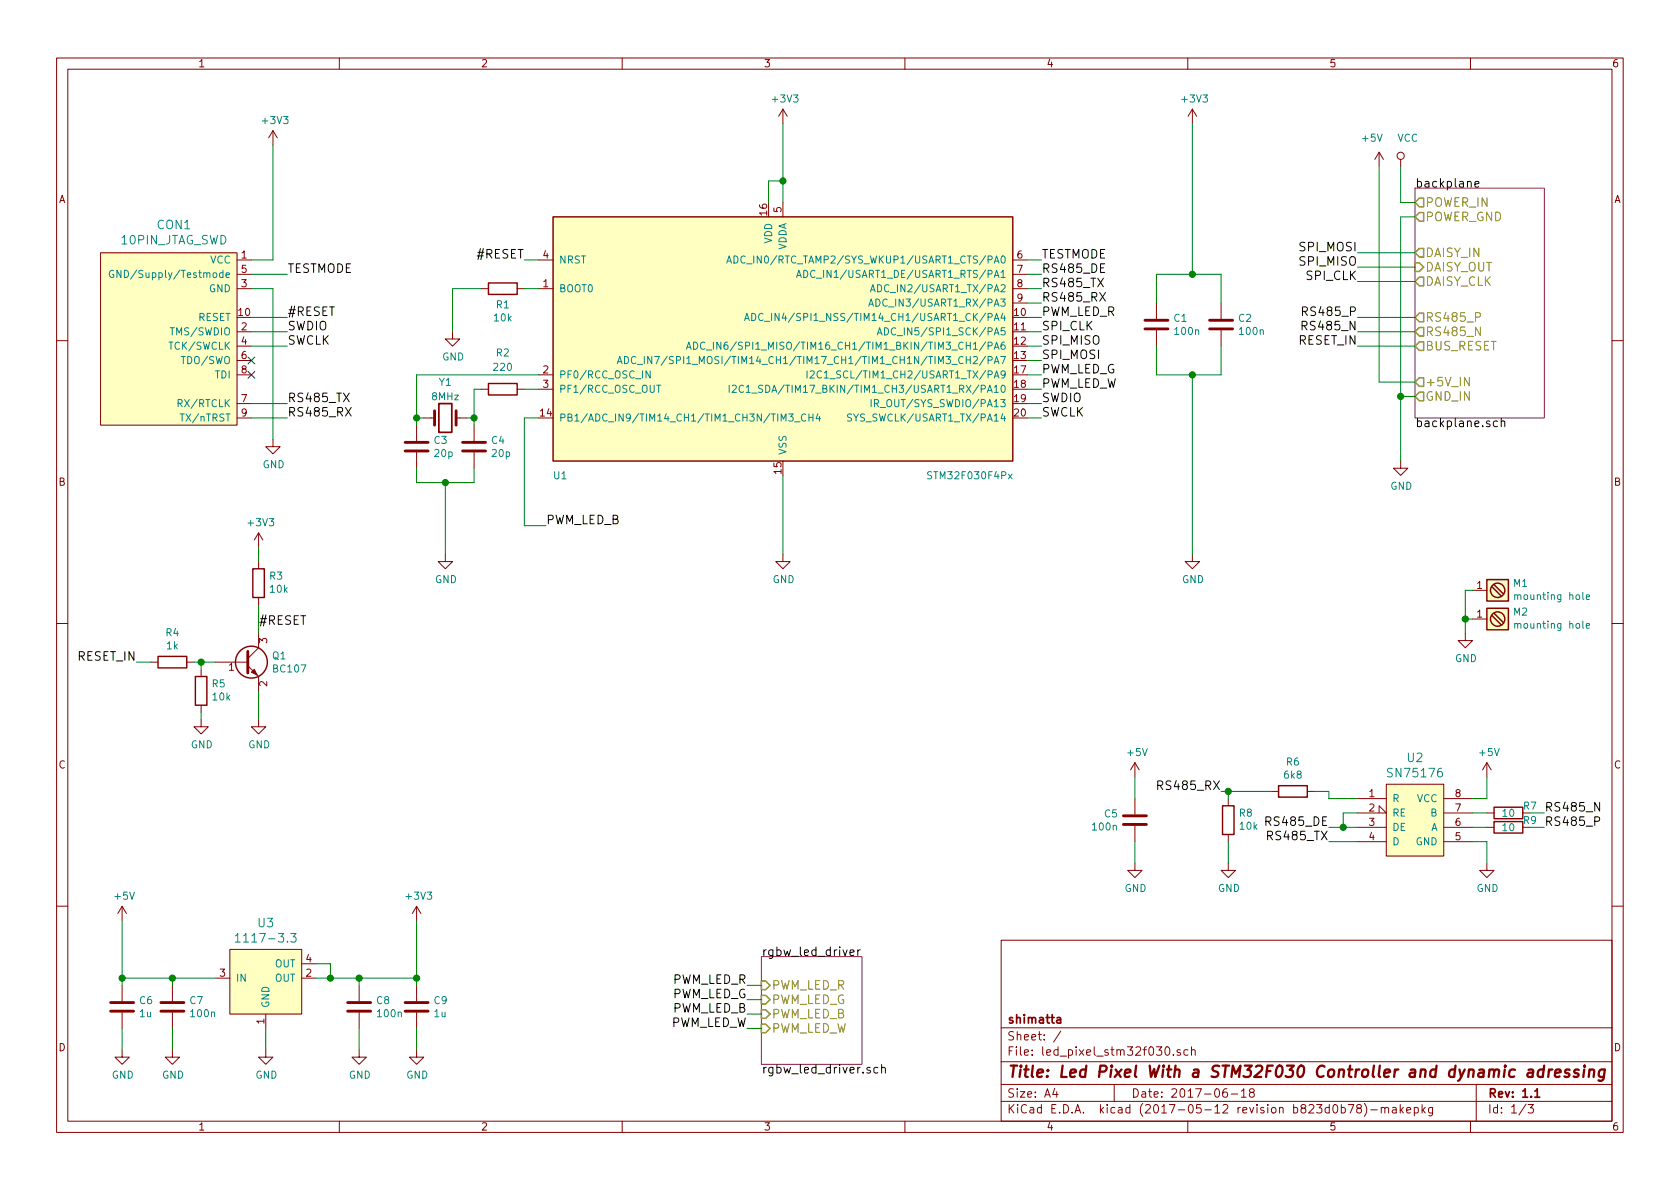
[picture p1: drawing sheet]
EESchema Schematic File Version 4
LIBS:led_pixel_stm32f030_cree-cache
EELAYER 29 0
EELAYER END
$Descr A4 11693 8268
encoding utf-8
Sheet 1 3
Title "Led Pixel With a STM32F030 Controller and dynamic adressing"
Date "2017-06-18"
Rev "1.1"
Comp "shimatta"
Comment1 ""
Comment2 ""
Comment3 ""
Comment4 ""
$EndDescr
$Comp
L device:C C7
U 1 1
P 1200 7000
F 0 "C7" H 1315 7046 50  0000 L CNN
F 1 "100n" H 1315 6955 50  0000 L CNN
F 2 "Capacitors_SMD:C_0603_HandSoldering" H 1238 6850 50  0001 C CNN
F 3 "" H 1200 7000 50  0000 C CNN
	1    1200 7000
	1    0    0    -1  
$EndComp
$Comp
L device:C C6
U 1 1
P 850 7000
F 0 "C6" H 965 7046 50  0000 L CNN
F 1 "1u" H 965 6955 50  0000 L CNN
F 2 "Capacitors_SMD:C_0603_HandSoldering" H 888 6850 50  0001 C CNN
F 3 "" H 850 7000 50  0000 C CNN
	1    850  7000
	1    0    0    -1  
$EndComp
$Comp
L device:C C8
U 1 1
P 2500 7000
F 0 "C8" H 2615 7046 50  0000 L CNN
F 1 "100n" H 2615 6955 50  0000 L CNN
F 2 "Capacitors_SMD:C_0603_HandSoldering" H 2538 6850 50  0001 C CNN
F 3 "" H 2500 7000 50  0000 C CNN
	1    2500 7000
	1    0    0    -1  
$EndComp
$Comp
L device:C C9
U 1 1
P 2900 7000
F 0 "C9" H 3015 7046 50  0000 L CNN
F 1 "1u" H 3015 6955 50  0000 L CNN
F 2 "Capacitors_SMD:C_0603_HandSoldering" H 2938 6850 50  0001 C CNN
F 3 "" H 2900 7000 50  0000 C CNN
	1    2900 7000
	1    0    0    -1  
$EndComp
$Comp
L power:GND #PWR01
U 1 1
P 850 7300
F 0 "#PWR01" H 850 7050 50  0001 C CNN
F 1 "GND" H 855 7127 50  0000 C CNN
F 2 "" H 850 7300 50  0000 C CNN
F 3 "" H 850 7300 50  0000 C CNN
	1    850  7300
	1    0    0    -1  
$EndComp
$Comp
L power:GND #PWR02
U 1 1
P 1200 7300
F 0 "#PWR02" H 1200 7050 50  0001 C CNN
F 1 "GND" H 1205 7127 50  0000 C CNN
F 2 "" H 1200 7300 50  0000 C CNN
F 3 "" H 1200 7300 50  0000 C CNN
	1    1200 7300
	1    0    0    -1  
$EndComp
$Comp
L power:GND #PWR03
U 1 1
P 1850 7300
F 0 "#PWR03" H 1850 7050 50  0001 C CNN
F 1 "GND" H 1855 7127 50  0000 C CNN
F 2 "" H 1850 7300 50  0000 C CNN
F 3 "" H 1850 7300 50  0000 C CNN
	1    1850 7300
	1    0    0    -1  
$EndComp
$Comp
L power:GND #PWR04
U 1 1
P 2500 7300
F 0 "#PWR04" H 2500 7050 50  0001 C CNN
F 1 "GND" H 2505 7127 50  0000 C CNN
F 2 "" H 2500 7300 50  0000 C CNN
F 3 "" H 2500 7300 50  0000 C CNN
	1    2500 7300
	1    0    0    -1  
$EndComp
$Comp
L power:GND #PWR05
U 1 1
P 2900 7300
F 0 "#PWR05" H 2900 7050 50  0001 C CNN
F 1 "GND" H 2905 7127 50  0000 C CNN
F 2 "" H 2900 7300 50  0000 C CNN
F 3 "" H 2900 7300 50  0000 C CNN
	1    2900 7300
	1    0    0    -1  
$EndComp
Text Label 8500 5500 2    60   ~ 0
RS485_RX
Text Label 9250 5850 2    60   ~ 0
RS485_TX
Text Label 9250 5750 2    60   ~ 0
RS485_DE
$Comp
L power:+5V #PWR06
U 1 1
P 10350 5400
F 0 "#PWR06" H 10350 5250 50  0001 C CNN
F 1 "+5V" H 10365 5573 50  0000 C CNN
F 2 "" H 10350 5400 50  0000 C CNN
F 3 "" H 10350 5400 50  0000 C CNN
	1    10350 5400
	1    0    0    -1  
$EndComp
$Comp
L power:GND #PWR07
U 1 1
P 10350 6000
F 0 "#PWR07" H 10350 5750 50  0001 C CNN
F 1 "GND" H 10355 5827 50  0000 C CNN
F 2 "" H 10350 6000 50  0000 C CNN
F 3 "" H 10350 6000 50  0000 C CNN
	1    10350 6000
	1    0    0    -1  
$EndComp
$Comp
L device:R R9
U 1 1
P 10500 5750
F 0 "R9" V 10450 5900 50  0000 C CNN
F 1 "10" V 10500 5750 50  0000 C CNN
F 2 "Resistors_SMD:R_0603_HandSoldering" V 10430 5750 50  0001 C CNN
F 3 "" H 10500 5750 50  0000 C CNN
	1    10500 5750
	0    1    1    0   
$EndComp
$Comp
L device:R R7
U 1 1
P 10500 5650
F 0 "R7" V 10450 5800 50  0000 C CNN
F 1 "10" V 10500 5650 50  0000 C CNN
F 2 "Resistors_SMD:R_0603_HandSoldering" V 10430 5650 50  0001 C CNN
F 3 "" H 10500 5650 50  0000 C CNN
	1    10500 5650
	0    1    1    0   
$EndComp
$Comp
L device:C C5
U 1 1
P 7900 5700
F 0 "C5" H 7786 5746 50  0000 R CNN
F 1 "100n" H 7786 5655 50  0000 R CNN
F 2 "Capacitors_SMD:C_0603_HandSoldering" H 7938 5550 50  0001 C CNN
F 3 "" H 7900 5700 50  0000 C CNN
	1    7900 5700
	1    0    0    -1  
$EndComp
$Comp
L power:+5V #PWR08
U 1 1
P 7900 5400
F 0 "#PWR08" H 7900 5250 50  0001 C CNN
F 1 "+5V" H 7915 5573 50  0000 C CNN
F 2 "" H 7900 5400 50  0000 C CNN
F 3 "" H 7900 5400 50  0000 C CNN
	1    7900 5400
	1    0    0    -1  
$EndComp
$Comp
L power:GND #PWR09
U 1 1
P 7900 6000
F 0 "#PWR09" H 7900 5750 50  0001 C CNN
F 1 "GND" H 7905 5827 50  0000 C CNN
F 2 "" H 7900 6000 50  0000 C CNN
F 3 "" H 7900 6000 50  0000 C CNN
	1    7900 6000
	1    0    0    -1  
$EndComp
$Comp
L proz_interface:SN75176 U2
U 1 1
P 9600 5950
F 0 "U2" H 9850 6637 60  0000 C CNN
F 1 "SN75176" H 9850 6531 60  0000 C CNN
F 2 "Power_Integrations:SO-8" H 9600 5950 60  0001 C CNN
F 3 "" H 9600 5950 60  0000 C CNN
	1    9600 5950
	1    0    0    -1  
$EndComp
$Comp
L proz_connectors:10PIN_JTAG_SWD CON1
U 1 1
P 1500 2350
F 0 "CON1" H 1211 3147 60  0000 C CNN
F 1 "10PIN_JTAG_SWD" H 1211 3041 60  0000 C CNN
F 2 "proz_connectors:TC2050-IDC" H 1500 2350 60  0001 C CNN
F 3 "" H 1500 2350 60  0001 C CNN
	1    1500 2350
	1    0    0    -1  
$EndComp
$Comp
L proz_regulators:1117 U3
U 1 1
P 1850 6800
F 0 "U3" H 1850 7187 60  0000 C CNN
F 1 "1117-3.3" H 1850 7081 60  0000 C CNN
F 2 "TO_SOT_Packages_SMD:SOT-223" H 1600 6550 60  0001 C CNN
F 3 "" H 1600 6550 60  0000 C CNN
	1    1850 6800
	1    0    0    -1  
$EndComp
$Sheet
S 5300 6650 700  750 
U 58FD6443
F0 "rgbw_led_driver" 60
F1 "rgbw_led_driver.sch" 60
F2 "PWM_LED_R" I L 5300 6850 60 
F3 "PWM_LED_G" I L 5300 6950 60 
F4 "PWM_LED_B" I L 5300 7050 60 
F5 "PWM_LED_W" I L 5300 7150 60 
$EndSheet
$Comp
L stm32:STM32F030F4Px U1
U 1 1
P 5450 2400
F 0 "U1" H 3900 1500 50  0000 C CNN
F 1 "STM32F030F4Px" H 6750 1500 50  0000 C CNN
F 2 "Housings_SSOP:TSSOP-20_4.4x6.5mm_Pitch0.65mm" H 7050 3275 50  0001 R TNN
F 3 "" H 5450 2400 50  0001 C CNN
	1    5450 2400
	1    0    0    -1  
$EndComp
$Comp
L device:Crystal Y1
U 1 1
P 3100 2900
F 0 "Y1" H 3100 3150 50  0000 C CNN
F 1 "8MHz" H 3100 3050 50  0000 C CNN
F 2 "Crystals:Crystal_SMD_HC49-SD" H 3100 2900 50  0001 C CNN
F 3 "" H 3100 2900 50  0001 C CNN
	1    3100 2900
	1    0    0    -1  
$EndComp
$Comp
L device:C C4
U 1 1
P 3300 3100
F 0 "C4" H 3415 3146 50  0000 L CNN
F 1 "20p" H 3415 3055 50  0000 L CNN
F 2 "Capacitors_SMD:C_0603_HandSoldering" H 3338 2950 50  0001 C CNN
F 3 "" H 3300 3100 50  0001 C CNN
	1    3300 3100
	1    0    0    -1  
$EndComp
$Comp
L device:C C3
U 1 1
P 2900 3100
F 0 "C3" H 3015 3146 50  0000 L CNN
F 1 "20p" H 3015 3055 50  0000 L CNN
F 2 "Capacitors_SMD:C_0603_HandSoldering" H 2938 2950 50  0001 C CNN
F 3 "" H 2900 3100 50  0001 C CNN
	1    2900 3100
	1    0    0    -1  
$EndComp
$Comp
L power:GND #PWR010
U 1 1
P 3100 3850
F 0 "#PWR010" H 3100 3600 50  0001 C CNN
F 1 "GND" H 3105 3677 50  0000 C CNN
F 2 "" H 3100 3850 50  0001 C CNN
F 3 "" H 3100 3850 50  0001 C CNN
	1    3100 3850
	1    0    0    -1  
$EndComp
$Comp
L power:GND #PWR011
U 1 1
P 5450 3850
F 0 "#PWR011" H 5450 3600 50  0001 C CNN
F 1 "GND" H 5455 3677 50  0000 C CNN
F 2 "" H 5450 3850 50  0001 C CNN
F 3 "" H 5450 3850 50  0001 C CNN
	1    5450 3850
	1    0    0    -1  
$EndComp
$Comp
L power:+3V3 #PWR012
U 1 1
P 2900 6400
F 0 "#PWR012" H 2900 6250 50  0001 C CNN
F 1 "+3V3" H 2915 6573 50  0000 C CNN
F 2 "" H 2900 6400 50  0001 C CNN
F 3 "" H 2900 6400 50  0001 C CNN
	1    2900 6400
	1    0    0    -1  
$EndComp
$Comp
L power:+3V3 #PWR013
U 1 1
P 5450 850
F 0 "#PWR013" H 5450 700 50  0001 C CNN
F 1 "+3V3" H 5465 1023 50  0000 C CNN
F 2 "" H 5450 850 50  0001 C CNN
F 3 "" H 5450 850 50  0001 C CNN
	1    5450 850 
	1    0    0    -1  
$EndComp
$Comp
L power:+5V #PWR014
U 1 1
P 850 6400
F 0 "#PWR014" H 850 6250 50  0001 C CNN
F 1 "+5V" H 865 6573 50  0000 C CNN
F 2 "" H 850 6400 50  0000 C CNN
F 3 "" H 850 6400 50  0000 C CNN
	1    850  6400
	1    0    0    -1  
$EndComp
$Comp
L power:+3V3 #PWR015
U 1 1
P 1900 1000
F 0 "#PWR015" H 1900 850 50  0001 C CNN
F 1 "+3V3" H 1915 1173 50  0000 C CNN
F 2 "" H 1900 1000 50  0001 C CNN
F 3 "" H 1900 1000 50  0001 C CNN
	1    1900 1000
	1    0    0    -1  
$EndComp
Text Label 2000 2200 0    60   ~ 0
#RESET
Text Label 3650 1800 2    60   ~ 0
#RESET
Text Label 5200 6850 2    60   ~ 0
PWM_LED_R
Text Label 5200 6950 2    60   ~ 0
PWM_LED_G
Text Label 5200 7050 2    60   ~ 0
PWM_LED_B
Text Label 5200 7150 2    60   ~ 0
PWM_LED_W
Text Label 7250 2200 0    60   ~ 0
PWM_LED_R
Text Label 7250 2600 0    60   ~ 0
PWM_LED_G
Text Label 3800 3650 0    60   ~ 0
PWM_LED_B
Text Label 7250 2700 0    60   ~ 0
PWM_LED_W
Text Label 10750 5650 0    60   ~ 0
RS485_N
Text Label 10750 5750 0    60   ~ 0
RS485_P
$Comp
L device:R R6
U 1 1
P 9000 5500
F 0 "R6" V 8793 5500 50  0000 C CNN
F 1 "6k8" V 8884 5500 50  0000 C CNN
F 2 "Resistors_SMD:R_0603_HandSoldering" V 8930 5500 50  0001 C CNN
F 3 "" H 9000 5500 50  0001 C CNN
	1    9000 5500
	0    1    1    0   
$EndComp
$Comp
L device:R R8
U 1 1
P 8550 5700
F 0 "R8" H 8480 5654 50  0000 R CNN
F 1 "10k" H 8480 5745 50  0000 R CNN
F 2 "Resistors_SMD:R_0603_HandSoldering" V 8480 5700 50  0001 C CNN
F 3 "" H 8550 5700 50  0001 C CNN
	1    8550 5700
	-1   0    0    1   
$EndComp
$Comp
L power:GND #PWR016
U 1 1
P 8550 6000
F 0 "#PWR016" H 8550 5750 50  0001 C CNN
F 1 "GND" H 8555 5827 50  0000 C CNN
F 2 "" H 8550 6000 50  0000 C CNN
F 3 "" H 8550 6000 50  0000 C CNN
	1    8550 6000
	1    0    0    -1  
$EndComp
$Sheet
S 9850 1300 900  1600
U 5905F730
F0 "backplane" 60
F1 "backplane.sch" 60
F2 "POWER_IN" O L 9850 1400 60 
F3 "POWER_GND" O L 9850 1500 60 
F4 "DAISY_IN" O L 9850 1750 60 
F5 "DAISY_OUT" I L 9850 1850 60 
F6 "RS485_N" O L 9850 2300 60 
F7 "BUS_RESET" O L 9850 2400 60 
F8 "DAISY_CLK" O L 9850 1950 60 
F9 "+5V_IN" O L 9850 2650 60 
F10 "GND_IN" O L 9850 2750 60 
F11 "RS485_P" O L 9850 2200 60 
$EndSheet
Text Label 7250 2900 0    60   ~ 0
SWCLK
Text Label 7250 2800 0    60   ~ 0
SWDIO
Text Label 9450 2200 2    60   ~ 0
RS485_P
Text Label 9450 2300 2    60   ~ 0
RS485_N
$Comp
L power:VCC #PWR017
U 1 1
P 9750 1150
F 0 "#PWR017" H 9750 1000 50  0001 C CNN
F 1 "VCC" H 9800 1350 50  0000 C CNN
F 2 "" H 9750 1150 50  0001 C CNN
F 3 "" H 9750 1150 50  0001 C CNN
	1    9750 1150
	1    0    0    -1  
$EndComp
$Comp
L power:GND #PWR018
U 1 1
P 9750 3200
F 0 "#PWR018" H 9750 2950 50  0001 C CNN
F 1 "GND" H 9755 3027 50  0000 C CNN
F 2 "" H 9750 3200 50  0001 C CNN
F 3 "" H 9750 3200 50  0001 C CNN
	1    9750 3200
	1    0    0    -1  
$EndComp
$Comp
L power:+5V #PWR019
U 1 1
P 9600 1150
F 0 "#PWR019" H 9600 1000 50  0001 C CNN
F 1 "+5V" H 9550 1350 50  0000 C CNN
F 2 "" H 9600 1150 50  0001 C CNN
F 3 "" H 9600 1150 50  0001 C CNN
	1    9600 1150
	1    0    0    -1  
$EndComp
Wire Wire Line
	850  6800 1200 6800
Wire Wire Line
	850  6400 850  6800
Wire Wire Line
	1200 6850 1200 6800
Connection ~ 1200 6800
Connection ~ 850  6800
Wire Wire Line
	850  7300 850  7150
Wire Wire Line
	1200 7300 1200 7150
Wire Wire Line
	2900 6400 2900 6800
Wire Wire Line
	2500 6800 2500 6850
Connection ~ 2500 6800
Wire Wire Line
	2900 7150 2900 7300
Wire Wire Line
	2500 7150 2500 7300
Connection ~ 2900 6800
Wire Wire Line
	9250 5550 9450 5550
Wire Wire Line
	9450 5850 9250 5850
Wire Wire Line
	10350 6000 10350 5850
Wire Wire Line
	10350 5850 10250 5850
Wire Wire Line
	10250 5550 10350 5550
Wire Wire Line
	10350 5550 10350 5400
Wire Wire Line
	10350 5650 10250 5650
Wire Wire Line
	10250 5750 10350 5750
Wire Wire Line
	7900 6000 7900 5850
Wire Wire Line
	7900 5550 7900 5400
Wire Wire Line
	2200 6800 2300 6800
Wire Wire Line
	1850 7300 1850 7150
Wire Wire Line
	2200 6700 2300 6700
Wire Wire Line
	2300 6700 2300 6800
Connection ~ 2300 6800
Wire Wire Line
	2900 2600 2900 2900
Wire Wire Line
	2900 2900 2950 2900
Wire Wire Line
	3300 2900 3250 2900
Wire Wire Line
	2900 2600 3750 2600
Connection ~ 2900 2900
Wire Wire Line
	2900 3250 2900 3350
Wire Wire Line
	2900 3350 3100 3350
Wire Wire Line
	3100 3350 3100 3850
Connection ~ 3100 3350
Wire Wire Line
	5450 3300 5450 3850
Wire Wire Line
	5450 850  5450 1250
Wire Wire Line
	5450 1250 5350 1250
Wire Wire Line
	5350 1250 5350 1400
Connection ~ 5450 1250
Wire Wire Line
	1900 1000 1900 1800
Wire Wire Line
	1900 1800 1750 1800
Wire Wire Line
	2000 2200 1750 2200
Wire Wire Line
	3650 1800 3750 1800
Wire Wire Line
	5300 6850 5200 6850
Wire Wire Line
	5300 6950 5200 6950
Wire Wire Line
	5300 7050 5200 7050
Wire Wire Line
	5300 7150 5200 7150
Wire Wire Line
	10750 5650 10650 5650
Wire Wire Line
	10750 5750 10650 5750
Wire Wire Line
	9250 5750 9350 5750
Wire Wire Line
	8550 5850 8550 6000
Wire Wire Line
	8500 5500 8550 5500
Wire Wire Line
	8550 5500 8550 5550
Connection ~ 8550 5500
Wire Wire Line
	9250 5550 9250 5500
Wire Wire Line
	9250 5500 9150 5500
Wire Wire Line
	7150 2800 7250 2800
Wire Wire Line
	7150 2900 7250 2900
Wire Wire Line
	9850 2300 9450 2300
Wire Wire Line
	9850 2200 9450 2200
Wire Wire Line
	9850 1400 9750 1400
Wire Wire Line
	9750 1400 9750 1150
Wire Wire Line
	9750 1500 9750 2750
Wire Wire Line
	9750 2750 9850 2750
Connection ~ 9750 2750
Wire Wire Line
	9600 1150 9600 2650
Wire Wire Line
	9600 2650 9850 2650
Wire Wire Line
	9750 1500 9850 1500
Wire Wire Line
	9450 1750 9850 1750
Wire Wire Line
	9450 1850 9850 1850
Wire Wire Line
	9450 1950 9850 1950
Wire Wire Line
	9450 2400 9850 2400
Text Label 9450 1750 2    60   ~ 0
SPI_MOSI
Text Label 9450 1850 2    60   ~ 0
SPI_MISO
Text Label 9450 1950 2    60   ~ 0
SPI_CLK
Text Label 9450 2400 2    60   ~ 0
RESET_IN
Text Label 7250 2500 0    60   ~ 0
SPI_MOSI
Text Label 7250 2400 0    60   ~ 0
SPI_MISO
Text Label 7250 2300 0    60   ~ 0
SPI_CLK
Wire Wire Line
	7250 2300 7150 2300
Wire Wire Line
	7250 2400 7150 2400
Wire Wire Line
	7250 2500 7150 2500
Text Label 950  4600 2    60   ~ 0
RESET_IN
$Comp
L device:R R4
U 1 1
P 1200 4600
F 0 "R4" V 993 4600 50  0000 C CNN
F 1 "1k" V 1084 4600 50  0000 C CNN
F 2 "Resistors_SMD:R_0603_HandSoldering" V 1130 4600 50  0001 C CNN
F 3 "" H 1200 4600 50  0001 C CNN
	1    1200 4600
	0    1    1    0   
$EndComp
Wire Wire Line
	1050 4600 950  4600
$Comp
L device:R R5
U 1 1
P 1400 4800
F 0 "R5" H 1330 4754 50  0000 R CNN
F 1 "10k" H 1330 4845 50  0000 R CNN
F 2 "Resistors_SMD:R_0603_HandSoldering" V 1330 4800 50  0001 C CNN
F 3 "" H 1400 4800 50  0001 C CNN
	1    1400 4800
	-1   0    0    1   
$EndComp
$Comp
L power:GND #PWR020
U 1 1
P 1400 5000
F 0 "#PWR020" H 1400 4750 50  0001 C CNN
F 1 "GND" H 1405 4827 50  0000 C CNN
F 2 "" H 1400 5000 50  0001 C CNN
F 3 "" H 1400 5000 50  0001 C CNN
	1    1400 5000
	1    0    0    -1  
$EndComp
Wire Wire Line
	1400 5000 1400 4950
Wire Wire Line
	1400 4650 1400 4600
Wire Wire Line
	1350 4600 1400 4600
$Comp
L device:Q_NPN_BEC Q1
U 1 1
P 1700 4600
F 0 "Q1" H 1891 4646 50  0000 L CNN
F 1 "BC107" H 1891 4555 50  0000 L CNN
F 2 "TO_SOT_Packages_SMD:SOT-23" H 1900 4700 50  0001 C CNN
F 3 "" H 1700 4600 50  0001 C CNN
	1    1700 4600
	1    0    0    -1  
$EndComp
$Comp
L power:GND #PWR021
U 1 1
P 1800 5000
F 0 "#PWR021" H 1800 4750 50  0001 C CNN
F 1 "GND" H 1805 4827 50  0000 C CNN
F 2 "" H 1800 5000 50  0001 C CNN
F 3 "" H 1800 5000 50  0001 C CNN
	1    1800 5000
	1    0    0    -1  
$EndComp
Wire Wire Line
	1800 5000 1800 4800
Connection ~ 1400 4600
Text Label 1800 4350 0    60   ~ 0
#RESET
Wire Wire Line
	1800 4200 1800 4400
$Comp
L device:R R3
U 1 1
P 1800 4050
F 0 "R3" H 1730 4004 50  0000 R CNN
F 1 "10k" H 1730 4095 50  0000 R CNN
F 2 "Resistors_SMD:R_0603_HandSoldering" V 1730 4050 50  0001 C CNN
F 3 "" H 1800 4050 50  0001 C CNN
	1    1800 4050
	-1   0    0    1   
$EndComp
$Comp
L power:+3V3 #PWR022
U 1 1
P 1800 3800
F 0 "#PWR022" H 1800 3650 50  0001 C CNN
F 1 "+3V3" H 1815 3973 50  0000 C CNN
F 2 "" H 1800 3800 50  0001 C CNN
F 3 "" H 1800 3800 50  0001 C CNN
	1    1800 3800
	1    0    0    -1  
$EndComp
Wire Wire Line
	1800 3800 1800 3900
$Comp
L power:GND #PWR023
U 1 1
P 3150 2300
F 0 "#PWR023" H 3150 2050 50  0001 C CNN
F 1 "GND" H 3155 2127 50  0000 C CNN
F 2 "" H 3150 2300 50  0001 C CNN
F 3 "" H 3150 2300 50  0001 C CNN
	1    3150 2300
	1    0    0    -1  
$EndComp
$Comp
L device:R R1
U 1 1
P 3500 2000
F 0 "R1" V 3385 2000 50  0000 C CNN
F 1 "10k" V 3294 2000 50  0000 C CNN
F 2 "Resistors_SMD:R_0603_HandSoldering" V 3430 2000 50  0001 C CNN
F 3 "" H 3500 2000 50  0001 C CNN
	1    3500 2000
	0    -1   -1   0   
$EndComp
Wire Wire Line
	3750 2000 3650 2000
Wire Wire Line
	3350 2000 3150 2000
Wire Wire Line
	3150 2000 3150 2300
Text Label 2000 2300 0    60   ~ 0
SWDIO
Text Label 2000 2400 0    60   ~ 0
SWCLK
Wire Wire Line
	2000 2400 1750 2400
Wire Wire Line
	1750 2300 2000 2300
NoConn ~ 1750 2500
NoConn ~ 1750 2600
Text Label 7250 2000 0    60   ~ 0
RS485_TX
Text Label 7250 1900 0    60   ~ 0
RS485_DE
Wire Wire Line
	9450 5650 9350 5650
Wire Wire Line
	9350 5650 9350 5750
Connection ~ 9350 5750
Text Label 7250 2100 0    60   ~ 0
RS485_RX
Text Label 7250 1800 0    60   ~ 0
TESTMODE
Text Label 2000 1900 0    60   ~ 0
TESTMODE
Wire Wire Line
	2000 1900 1750 1900
$Comp
L power:GND #PWR024
U 1 1
P 1900 3050
F 0 "#PWR024" H 1900 2800 50  0001 C CNN
F 1 "GND" H 1905 2877 50  0000 C CNN
F 2 "" H 1900 3050 50  0001 C CNN
F 3 "" H 1900 3050 50  0001 C CNN
	1    1900 3050
	1    0    0    -1  
$EndComp
Wire Wire Line
	1900 3050 1900 2000
Wire Wire Line
	1900 2000 1750 2000
Wire Wire Line
	3750 2900 3650 2900
Wire Wire Line
	3650 2900 3650 3650
Wire Wire Line
	3650 3650 3800 3650
Wire Wire Line
	7250 1800 7150 1800
Wire Wire Line
	7250 1900 7150 1900
Wire Wire Line
	7250 2000 7150 2000
Wire Wire Line
	7250 2100 7150 2100
Wire Wire Line
	7250 2200 7150 2200
Wire Wire Line
	7250 2600 7150 2600
Wire Wire Line
	7250 2700 7150 2700
Text Label 2000 2800 0    60   ~ 0
RS485_TX
Text Label 2000 2900 0    60   ~ 0
RS485_RX
Wire Wire Line
	2000 2800 1750 2800
Wire Wire Line
	2000 2900 1750 2900
$Comp
L device:C C1
U 1 1
P 8050 2250
F 0 "C1" H 8165 2296 50  0000 L CNN
F 1 "100n" H 8165 2205 50  0000 L CNN
F 2 "Capacitors_SMD:C_0603_HandSoldering" H 8088 2100 50  0001 C CNN
F 3 "" H 8050 2250 50  0000 C CNN
	1    8050 2250
	1    0    0    -1  
$EndComp
$Comp
L device:C C2
U 1 1
P 8500 2250
F 0 "C2" H 8615 2296 50  0000 L CNN
F 1 "100n" H 8615 2205 50  0000 L CNN
F 2 "Capacitors_SMD:C_0603_HandSoldering" H 8538 2100 50  0001 C CNN
F 3 "" H 8500 2250 50  0000 C CNN
	1    8500 2250
	1    0    0    -1  
$EndComp
$Comp
L power:+3V3 #PWR025
U 1 1
P 8300 850
F 0 "#PWR025" H 8300 700 50  0001 C CNN
F 1 "+3V3" H 8315 1023 50  0000 C CNN
F 2 "" H 8300 850 50  0001 C CNN
F 3 "" H 8300 850 50  0001 C CNN
	1    8300 850 
	1    0    0    -1  
$EndComp
$Comp
L power:GND #PWR026
U 1 1
P 8300 3850
F 0 "#PWR026" H 8300 3600 50  0001 C CNN
F 1 "GND" H 8305 3677 50  0000 C CNN
F 2 "" H 8300 3850 50  0001 C CNN
F 3 "" H 8300 3850 50  0001 C CNN
	1    8300 3850
	1    0    0    -1  
$EndComp
Wire Wire Line
	8050 2400 8050 2600
Wire Wire Line
	8050 2600 8300 2600
Wire Wire Line
	8500 2600 8500 2400
Wire Wire Line
	8300 2600 8300 3850
Connection ~ 8300 2600
Wire Wire Line
	8050 2100 8050 1900
Wire Wire Line
	8050 1900 8300 1900
Wire Wire Line
	8500 1900 8500 2100
Wire Wire Line
	8300 1900 8300 850 
Connection ~ 8300 1900
$Comp
L device:R R2
U 1 1
P 3500 2700
F 0 "R2" V 3750 2700 50  0000 C CNN
F 1 "220" V 3650 2700 50  0000 C CNN
F 2 "Resistors_SMD:R_0603_HandSoldering" V 3430 2700 50  0001 C CNN
F 3 "" H 3500 2700 50  0001 C CNN
	1    3500 2700
	0    -1   -1   0   
$EndComp
Wire Wire Line
	3650 2700 3750 2700
Wire Wire Line
	3300 3350 3300 3250
Wire Wire Line
	3300 2700 3300 2900
Wire Wire Line
	3300 2700 3350 2700
Connection ~ 3300 2900
$Comp
L power:GND #PWR027
U 1 1
P 10200 4400
F 0 "#PWR027" H 10200 4150 50  0001 C CNN
F 1 "GND" H 10205 4227 50  0000 C CNN
F 2 "" H 10200 4400 50  0000 C CNN
F 3 "" H 10200 4400 50  0000 C CNN
	1    10200 4400
	1    0    0    -1  
$EndComp
Wire Wire Line
	10200 4400 10200 4300
Wire Wire Line
	10200 4100 10250 4100
Wire Wire Line
	10250 4300 10200 4300
Connection ~ 10200 4300
Wire Wire Line
	1200 6800 1500 6800
Wire Wire Line
	850  6800 850  6850
Wire Wire Line
	2500 6800 2900 6800
Wire Wire Line
	2900 6800 2900 6850
Wire Wire Line
	2300 6800 2500 6800
Wire Wire Line
	2900 2900 2900 2950
Wire Wire Line
	3100 3350 3300 3350
Wire Wire Line
	5450 1250 5450 1400
Wire Wire Line
	8550 5500 8850 5500
Wire Wire Line
	9750 2750 9750 3200
Wire Wire Line
	1400 4600 1500 4600
Wire Wire Line
	9350 5750 9450 5750
Wire Wire Line
	8300 2600 8500 2600
Wire Wire Line
	8300 1900 8500 1900
Wire Wire Line
	3300 2900 3300 2950
Wire Wire Line
	10200 4300 10200 4100
$Comp
L conn:Screw_Terminal_01x01 M1
U 1 1
P 10450 4100
F 0 "M1" H 10530 4142 50  0000 L CNN
F 1 "mounting hole" H 10530 4051 50  0000 L CNN
F 2 "Mounting_Holes:MountingHole_3.2mm_M3_Pad_Via" H 10450 4100 50  0001 C CNN
F 3 "~" H 10450 4100 50  0001 C CNN
	1    10450 4100
	1    0    0    -1  
$EndComp
$Comp
L conn:Screw_Terminal_01x01 M2
U 1 1
P 10450 4300
F 0 "M2" H 10530 4342 50  0000 L CNN
F 1 "mounting hole" H 10530 4251 50  0000 L CNN
F 2 "Mounting_Holes:MountingHole_3.2mm_M3_Pad_Via" H 10450 4300 50  0001 C CNN
F 3 "~" H 10450 4300 50  0001 C CNN
	1    10450 4300
	1    0    0    -1  
$EndComp
$EndSCHEMATC
